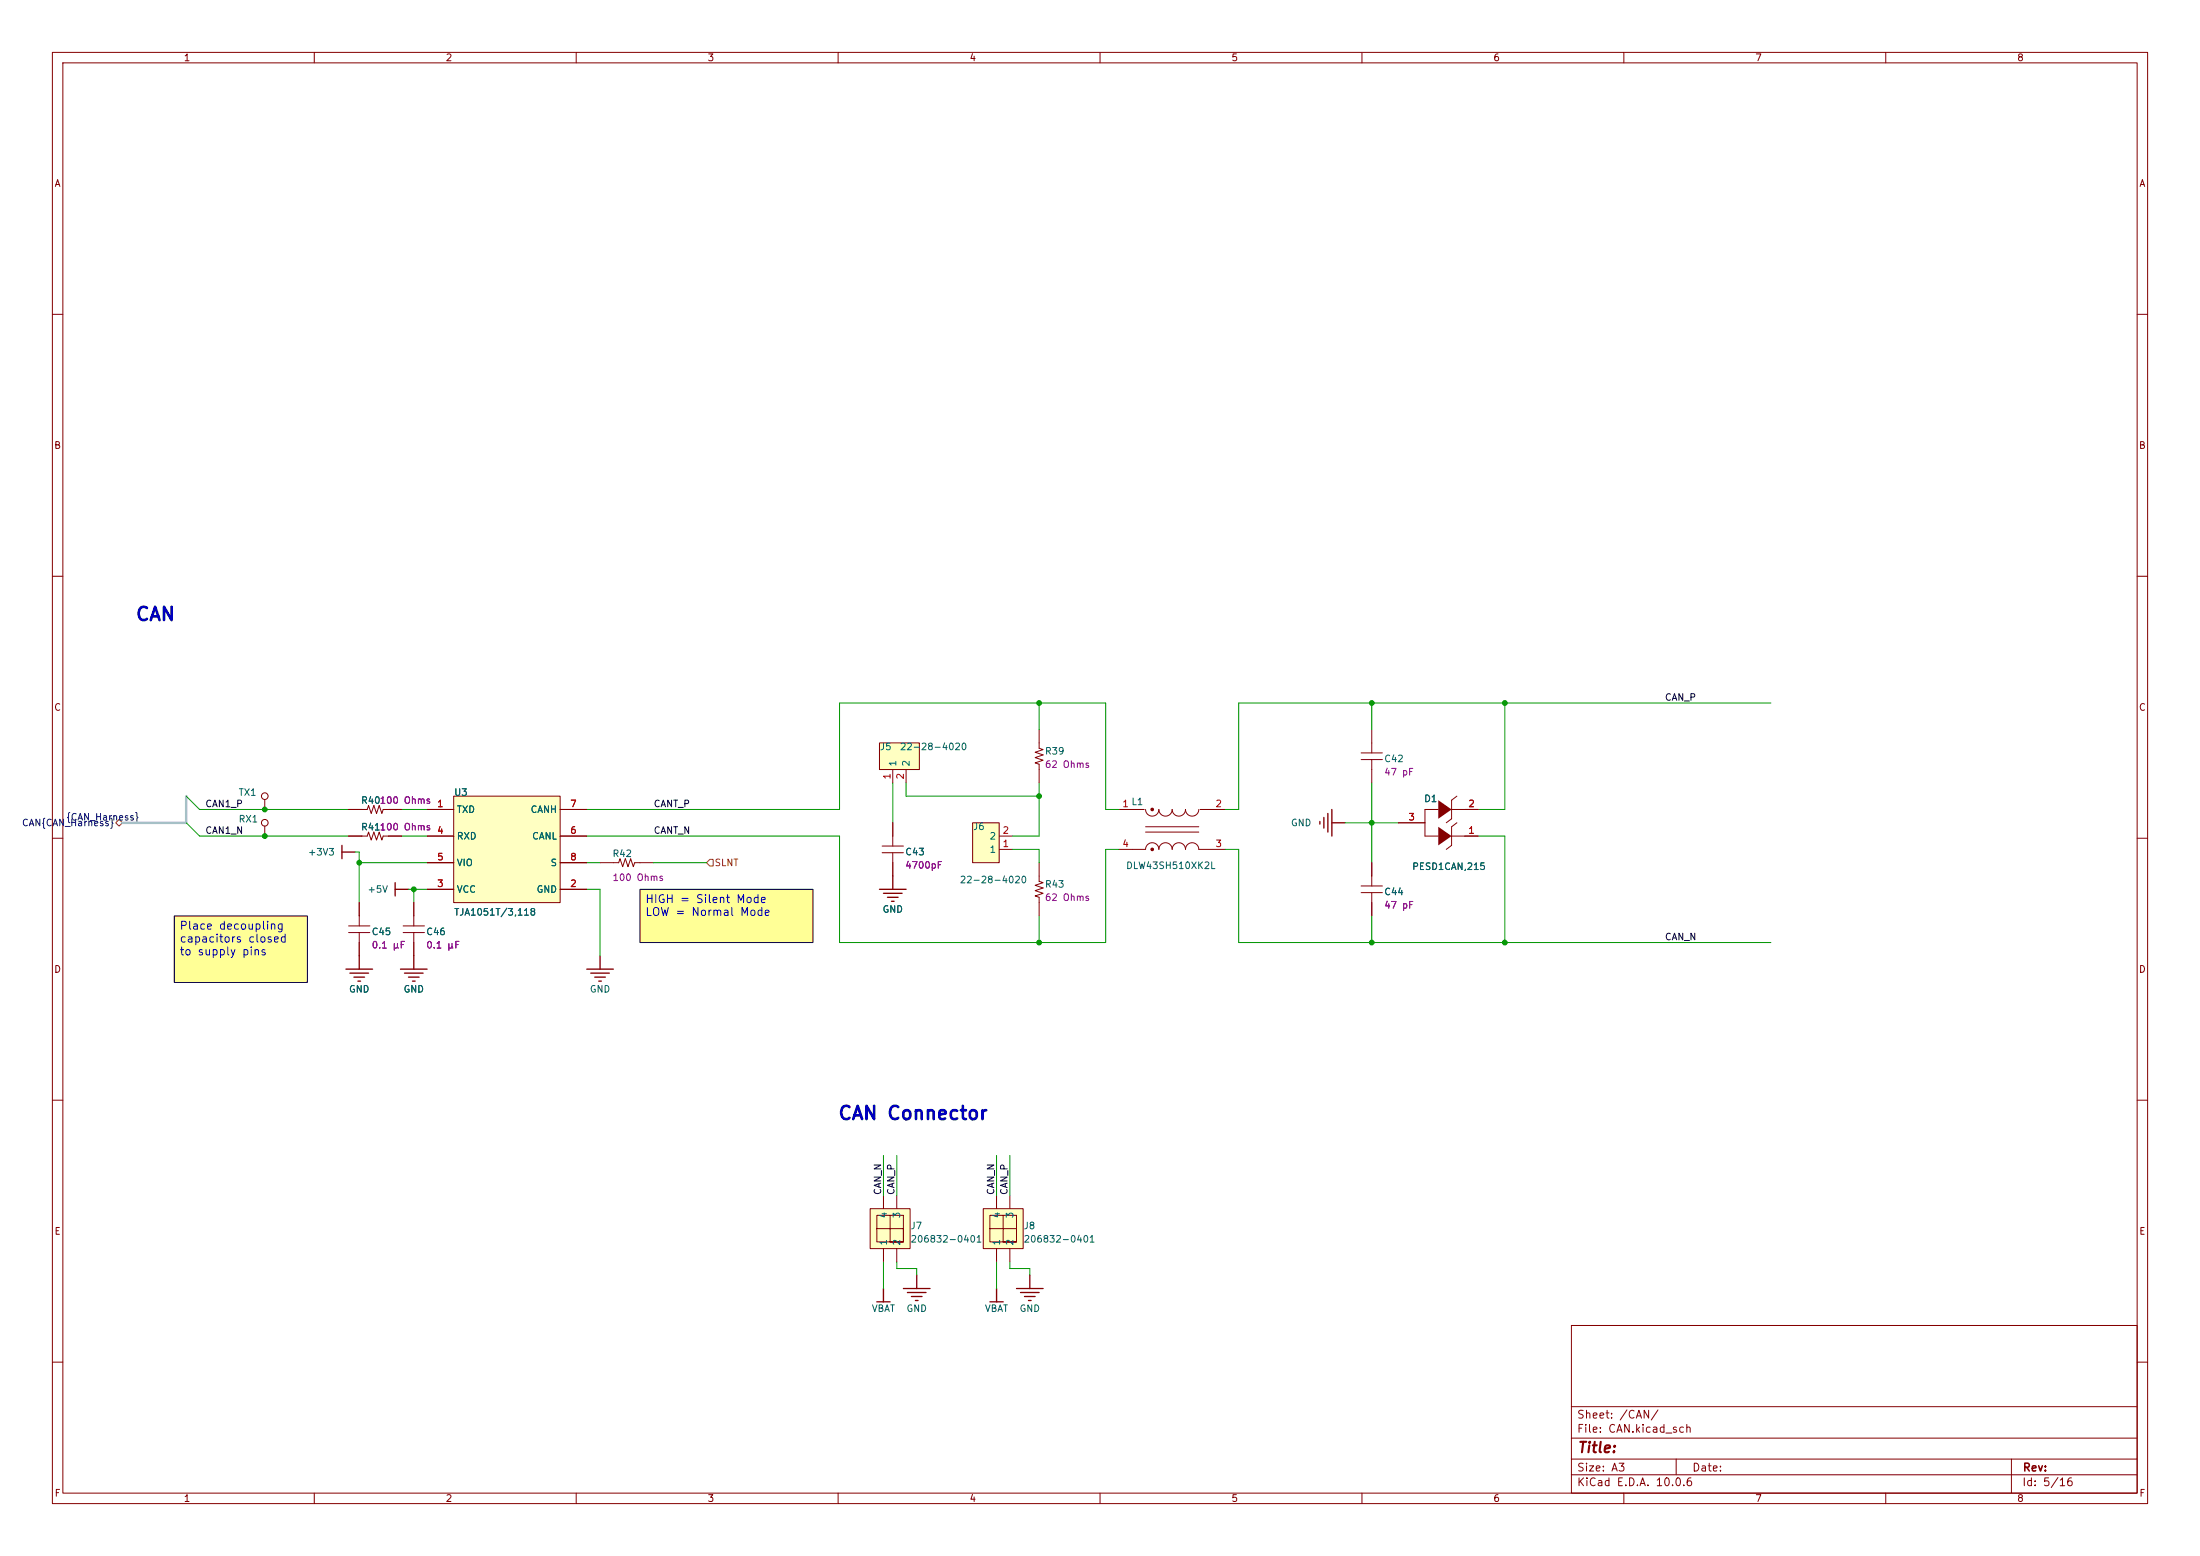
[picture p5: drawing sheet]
<svg xmlns="http://www.w3.org/2000/svg" width="420mm" height="297mm" viewBox="0 0 420 297" stroke-linecap="round" stroke-linejoin="round" font-family="sans-serif">
<g fill="none" stroke="#840000" stroke-width=".19">
<path d="M10 10h400v277h-400zM12 12h396v273h-396zM60 10v2M110 10v2M160 10v2M210 10v2M260 10v2M310 10v2M360 10v2M10 60h2M408 60h2M10 110h2"/>
<path d="M408 110h2M10 160h2M408 160h2M10 210h2M408 210h2M300 253h108v32h-108zM10 260h2M300 278.5h108M300 274.5h108M300 268.5h108M320 278.5v3M384 278.5v6.5"/>
<path d="M408 260h2M60 285v2M110 285v2M160 285v2M210 285v2M260 285v2M300 281.5h108M310 285v2M360 285v2"/>
</g>
<g fill="#ffff96">
<path d="M33.3 174.8h25.4v12.7h-25.4z"/>
<path d="M122.2 169.7h33v10.2h-33z"/>
</g>
<path d="M66 185h5.1M66.8 185.8h3.6M67.6 186.5h2M68.3 187.3h.5M68.6 182.4v2.6" fill="none" stroke="#840000" stroke-width=".25"/>
<path d="M185.7 157h5.1v7.7h-5.1z" fill="#ffffc2"/>
<path d="M185.7 157h5.1v7.7h-5.1z" fill="none" stroke="#800000" stroke-width=".19"/>
<g fill="none" stroke="#840000" stroke-width=".19">
<path d="M198.4 139.3v3.5l.7 .3-1.5 .5 1.5 .5-1.5 .5 1.5 .5-1.5 .5 .8 .3v3.5M261.9 139.3v4.4M66.5 154.5h3.6l.3-.8 .5 1.6 .5-1.6 .5 1.6 .5-1.6 .5 1.6 .3-.8h3.5M66.5 159.6h3.6l.3-.8 .5 1.6 .5-1.6 .5 1.6 .5-1.6 .5 1.6 .3-.8h3.5M190.8 159.6h2.5M213.6 154.5h4.8M218.7 154.5a1.27 1.27 0 0 0 1.3 1.3 1.27 1.27 0 0 0 1.2-1.3 1.27 1.27 0 0 0 1.3 1.3 1.27 1.27 0 0 0 1.3-1.3 1.27 1.27 0 0 0 1.2 1.3 1.27 1.27 0 0 0 1.3-1.3 1.27 1.27 0 0 0 1.3 1.3 1.27 1.27 0 0 0 1.3-1.3M218.7 157.8h10.2M218.7 158.8h10.2M229.1 154.5h4.8M259.8 145h4.1M259.8 143.7h4.1"/>
<path d="M261.9 145v4.4M66.5 178h4.1M66.5 176.7h4.1M68.6 172.3v4.4M68.6 178v4.4M77 178h4M77 176.7h4M79 172.3v4.4M79 178v4.4M114.6 164.7h3.5l.3-.8 .5 1.5 .5-1.5 .5 1.5 .5-1.5 .5 1.5 .3-.7h3.5M190.8 162.1h2.5M213.6 162.1h5.1a1.27 1.27 0 0 1 1.3-1.2 1.27 1.27 0 0 1 1.2 1.2 1.27 1.27 0 0 1 1.3-1.2 1.27 1.27 0 0 1 1.3 1.2 1.27 1.27 0 0 1 1.2-1.2 1.27 1.27 0 0 1 1.3 1.2 1.27 1.27 0 0 1 1.3-1.2 1.27 1.27 0 0 1 1.3 1.2h5"/>
</g>
<g fill="none" stroke="#840000" stroke-width=".25">
<path d="M252 156.8v.5M252.7 156v2.1M253.5 155.3v3.5M254.3 154.5v5.1M254.3 157h2.5M65.3 161.4v2.5M65.3 162.6h2.5M75.4 168.5v2.5M75.4 169.7h2.6M76.5 185h5M77.2 185.8h3.6M78 186.5h2"/>
<path d="M78.7 187.3h.5M79 182.4v2.6M172.5 245.9h5M173.2 246.7h3.6M174 247.5h2M174.8 248.2h.5M175 243.4v2.5M189 248.5h2.5M190.2 245.9v2.6M194.1 245.9h5M194.8 246.7h3.6M195.6 247.5h2"/>
<path d="M196.3 248.2h.5M196.6 243.4v2.5"/>
</g>
<g fill="#840000" stroke="#840000" stroke-width=".19">
<circle cx="220" cy="154.5" r=".25"/>
<circle cx="220" cy="162.1" r=".25"/>
</g>
<path d="M86.6 152h20.3v20.3h-20.3z" fill="#ffffc2"/>
<path d="M86.6 152h20.3v20.3h-20.3z" fill="none" stroke="#800000" stroke-width=".19"/>
<g fill="none" stroke="#840000" stroke-width=".19">
<path d="M81.5 154.5h5.1M81.5 159.6h5.1M106.9 154.5h5.1M106.9 159.6h5.1M81.5 169.7h5.1M81.5 164.7h5.1M106.9 169.7h5.1M106.9 164.7h5.1M198.4 164.7v3.5l.7 .3-1.5 .5 1.5 .5-1.5 .5 1.5 .5-1.5 .5 .8 .3v3.5M259.8 170.4h4.1M259.8 169.1h4.1M261.9 164.7v4.4"/>
<path d="M261.9 170.4v4.4"/>
</g>
<path d="M166.1 230.7h7.6v7.6h-7.6z" fill="#ffffc2"/>
<path d="M277.1 159.6h2.6M277.1 161.4l-1 .7M168.7 228.2v2.5M168.7 238.3v2.6M169.9 232h-2.5v5.1h5.1v-5.1h-2.6v5.1h2.6v-2.6h-5.1M171.2 228.2v2.5M171.2 238.3v2.6" fill="none" stroke="#840000" stroke-width=".19"/>
<path d="M166.1 230.7h7.6v7.6h-7.6z" fill="none" stroke="#800000" stroke-width=".19"/>
<path d="M167.9 169.7h5.1M168.7 170.5h3.5M169.4 171.3h2M170.2 172h.5M170.4 167.2v2.5M112 185h5.1M112.8 185.8h3.5M113.5 186.5h2.1M114.3 187.3h.5M114.6 182.4v2.6" fill="none" stroke="#840000" stroke-width=".25"/>
<path d="M274.6 157.8l2.5 1.8-2.5 1.8z" fill="#840000"/>
<path d="M277.1 156.3l-1 .7M277.1 154.5h2.6M278.1 157l-1 .8v3.6" fill="none" stroke="#840000" stroke-width=".19"/>
<path d="M274.6 152.7l2.5 1.8-2.5 1.8z" fill="#840000"/>
<g fill="none" stroke="#840000" stroke-width=".19">
<path d="M50.5 152.6v1.9M50.5 157.7v1.9M170.4 157v4.5M267 157h5M274.6 154.5h-2.6v5.1h2.6M278.1 152l-1 .7v3.6M279.7 159.6h2.5M279.7 154.5h2.5M168.4 162.8h4.1M168.4 161.5h4.1M170.4 162.8v4.4"/>
<circle cx="50.5" cy="157" r=".63"/>
<circle cx="50.5" cy="152" r=".63"/>
</g>
<path d="M167.9 141.8h7.6v5.1h-7.6z" fill="#ffffc2"/>
<path d="M167.9 141.8h7.6v5.1h-7.6z" fill="none" stroke="#800000" stroke-width=".19"/>
<path d="M170.4 146.9v2.5M173 146.9v2.5" fill="none" stroke="#840000" stroke-width=".19"/>
<path d="M167.4 248.5h2.5M168.7 245.9v2.6" fill="none" stroke="#840000" stroke-width=".25"/>
<path d="M187.7 230.7h7.6v7.6h-7.6z" fill="#ffffc2"/>
<g fill="none" stroke="#840000" stroke-width=".19">
<path d="M66.5 154.5h2.6M66.5 159.6h2.6M74.2 154.5h2.5M74.2 159.6h2.5M81.5 154.5h5.1M81.5 159.6h5.1M106.9 154.5h5.1M106.9 159.6h5.1M170.4 157v2.6M267 157h5M279.7 154.5h2.5M279.7 159.6h2.5"/>
<path d="M68.6 172.3v2.5M68.6 179.9v2.5M79 172.3v2.5M79 179.9v2.5M81.5 169.7h5.1M81.5 164.7h5.1M106.9 169.7h5.1M106.9 164.7h5.1M170.4 164.7v2.5M261.9 164.7v2.5M261.9 172.3v2.5M190.2 228.2v2.5"/>
<path d="M190.2 238.3v2.6M191.5 232h-2.5v5.1h5.1v-5.1h-2.6v5.1h2.6v-2.6h-5.1M192.8 228.2v2.5M192.8 238.3v2.6"/>
</g>
<path d="M187.7 230.7h7.6v7.6h-7.6z" fill="none" stroke="#800000" stroke-width=".19"/>
<path d="M22.1 157l.6-.6 .7 .6-.7 .7zM135.5 164h.6v1.3h-.6l-.6-.6z" fill="none" stroke="#725600" stroke-width=".19"/>
<path d="M35.6 152v5h-12.2" fill="none" stroke="#adbce7" stroke-width=".51"/>
<g fill="none" stroke="#009600" stroke-width=".19">
<path d="M198.4 134.2v5.1M261.9 134.2v5.1M287.3 134.2v20.3h-5.1M338.1 134.2h-101.6v20.3h-2.6M35.6 152l2.5 2.5h28.4M35.6 157l2.5 2.6h28.4M76.7 154.5h4.8M76.7 159.6h4.8M112 154.5h48.3v-20.3h50.8v20.3h2.5M112 159.6h48.3v20.3h50.8v-17.8h2.5M170.4 149.4v7.6M173 149.4v2.6h25.4"/>
<path d="M198.4 149.4v10.2h-5.1M256.8 157h10.2M261.9 149.4v15.3M282.2 159.6h5.1v20.3M67.8 162.6h.8v9.7M68.6 164.7h12.9M78 169.7h3.5M79 169.7v2.6M112 164.7h2.6M112 169.7h2.6v12.7M124.7 164.7h10.2M193.3 162.1h5.1v2.6"/>
<path d="M198.4 174.8v5.1M233.9 162.1h2.6v17.8h101.6M261.9 174.8v5.1M168.7 220.5v7.7M171.2 220.5v7.7M190.2 220.5v7.7M192.8 220.5v7.7M168.7 240.9v5M171.2 240.9v1.2h3.8v1.3M190.2 240.9v5M192.8 240.9v1.2h3.8v1.3"/>
</g>
<path d="M33.3 174.8h25.4v12.7h-25.4zM122.2 169.7h33v10.2h-33z" fill="none" stroke="#000" stroke-width=".19"/>
<g fill="#009600" stroke="#009600" stroke-width=".19">
<circle cx="68.6" cy="164.7" r=".46"/>
<circle cx="79" cy="169.7" r=".46"/>
<circle cx="50.5" cy="159.6" r=".46"/>
<circle cx="50.5" cy="154.5" r=".46"/>
<circle cx="287.3" cy="134.2" r=".46"/>
<circle cx="287.3" cy="179.9" r=".46"/>
<circle cx="261.9" cy="134.2" r=".46"/>
<circle cx="261.9" cy="179.9" r=".46"/>
<circle cx="261.9" cy="157" r=".46"/>
<circle cx="198.4" cy="152" r=".46"/>
<circle cx="198.4" cy="134.2" r=".46"/>
<circle cx="198.4" cy="179.9" r=".46"/>
</g>
<g font-size="2.5" fill="#0000c2">
<text x="25.7" y="119.1">CAN</text>
<text x="159.8" y="214.4">CAN Connector</text>
</g>
<text font-size="2" fill="#840000" x="301" y="277.8">Title:</text>
<g font-size="1.5" fill="#0000c2">
<text x="123.1" y="172.8">HIGH = Silent Mode</text>
<text x="34.2" y="177.8">Place decoupling</text>
<text x="123.1" y="175.2">LOW = Normal Mode</text>
<text x="34.2" y="180.3">capacitors closed</text>
<text x="34.2" y="182.7">to supply pins</text>
</g>
<g font-size="1.5" fill="#840000">
<text x="300.9" y="273.8">File: CAN.kicad_sch</text>
<text x="300.9" y="271.1">Sheet: /CAN/</text>
<text x="300.9" y="281.2">Size: A3</text>
<text x="322.9" y="281.2">Date:</text>
<text x="386" y="281.2">Rev:</text>
<text x="300.9" y="284">KiCad E.D.A. 10.0.6</text>
<text x="385.9" y="284">Id: 5/16</text>
</g>
<g font-size="1.3" fill="#840000">
<text x="35" y="12">1</text>
<text x="85" y="12">2</text>
<text x="135" y="12">3</text>
<text x="185" y="12">4</text>
<text x="235" y="12">5</text>
<text x="285" y="12">6</text>
<text x="335" y="12">7</text>
<text x="385" y="12">8</text>
<text x="10.3" y="36">A</text>
<text x="408.3" y="36">A</text>
<text x="10.2" y="86">B</text>
<text x="408.2" y="86">B</text>
<text x="10.2" y="136">C</text>
<text x="408.2" y="136">C</text>
<text x="10.2" y="186">D</text>
<text x="408.2" y="186">D</text>
<text x="10.3" y="236">E</text>
<text x="408.3" y="236">E</text>
<text x="10.3" y="286">F</text>
<text x="35" y="287">1</text>
<text x="85" y="287">2</text>
<text x="135" y="287">3</text>
<text x="185" y="287">4</text>
<text x="235" y="287">5</text>
<text x="285" y="287">6</text>
<text x="335" y="287">7</text>
<text x="385" y="287">8</text>
<text x="408.3" y="286">F</text>
</g>
<g font-size="1.3" fill="#0f0f0f">
<text x="317.7" y="134.1">CAN_P</text>
<text x="39.1" y="154.4">CAN1_P</text>
<text x="124.7" y="154.4">CANT_P</text>
<text x="39.1" y="159.5">CAN1_N</text>
<text x="124.7" y="159.5">CANT_N</text>
<text x="317.7" y="179.8">CAN_N</text>
<text x="168.5" y="228.2" transform="rotate(-90 168.5 228.2)">CAN_N</text>
<text x="171.1" y="228.2" transform="rotate(-90 171.1 228.2)">CAN_P</text>
<text x="190.1" y="228.2" transform="rotate(-90 190.1 228.2)">CAN_N</text>
<text x="192.7" y="228.2" transform="rotate(-90 192.7 228.2)">CAN_P</text>
</g>
<g font-size="1.3" fill="#006464">
<text x="167.9" y="143.5">J5</text>
<text x="171.7" y="143.5">22-28-4020</text>
<text x="171.4" y="146.4" transform="rotate(-90 171.4 146.4)">1</text>
<text x="173.9" y="146.4" transform="rotate(-90 173.9 146.4)">2</text>
<text x="199.4" y="144.3">R39</text>
<text x="264.1" y="145.8">C42</text>
<text x="45.5" y="152.2">TX1</text>
<text x="68.8" y="153.7">R40100 Ohms</text>
<text x="86.6" y="152.2">U3</text>
<text x="87.1" y="155.5">TXD</text>
<text x="101.2" y="155.5">CANH</text>
<text x="215.9" y="154">L1</text>
<text x="271.8" y="153.4">D1</text>
<text x="45.5" y="157.3">RX1</text>
<text x="68.8" y="158.8">R41100 Ohms</text>
<text x="87.1" y="160.6">RXD</text>
<text x="101.5" y="160.6">CANL</text>
<text x="185.7" y="158.7">J6</text>
<text x="188.8" y="160.6">2</text>
<text x="246.3" y="158">GND</text>
<text x="58.7" y="163.6">+3V3</text>
<text x="87.1" y="165.6">VIO</text>
<text x="105" y="165.6">S</text>
<text x="116.8" y="163.9">R42</text>
<text x="172.7" y="163.6">C43</text>
<text x="188.8" y="163.1">1</text>
<text x="214.9" y="166.2">DLW43SH510XK2L</text>
<text x="269.5" y="166.4">PESD1CAN,215</text>
<text x="70.1" y="170.7">+5V</text>
<text x="87.1" y="170.7">VCC</text>
<text x="102.3" y="170.7">GND</text>
<text x="183.1" y="168.9">22-28-4020</text>
<text x="199.4" y="169.7">R43</text>
<text x="264.1" y="171.2">C44</text>
<text x="70.9" y="178.8">C45</text>
<text x="81.3" y="178.8">C46</text>
<text x="86.6" y="175.1">TJA1051T/3,118</text>
<text x="168.4" y="174.5">GND</text>
<text x="66.5" y="189.8">GND</text>
<text x="76.9" y="189.8">GND</text>
<text x="112.5" y="189.8">GND</text>
<text x="169.6" y="232.7" transform="rotate(-90 169.6 232.7)">4</text>
<text x="172.2" y="232.7" transform="rotate(-90 172.2 232.7)">3</text>
<text x="191.2" y="232.7" transform="rotate(-90 191.2 232.7)">4</text>
<text x="193.7" y="232.7" transform="rotate(-90 193.7 232.7)">3</text>
<text x="169.6" y="237.8" transform="rotate(-90 169.6 237.8)">1</text>
<text x="172.2" y="237.8" transform="rotate(-90 172.2 237.8)">2</text>
<text x="173.7" y="234.9">J7</text>
<text x="173.7" y="237.5">206832-0401</text>
<text x="191.2" y="237.8" transform="rotate(-90 191.2 237.8)">1</text>
<text x="193.7" y="237.8" transform="rotate(-90 193.7 237.8)">2</text>
<text x="195.3" y="234.9">J8</text>
<text x="195.3" y="237.5">206832-0401</text>
<text x="166.3" y="250.7">VBAT</text>
<text x="172.9" y="250.7">GND</text>
<text x="187.9" y="250.7">VBAT</text>
<text x="194.5" y="250.7">GND</text>
</g>
<g font-size="1.3" fill="#a90000">
<text x="170.3" y="148.9" transform="rotate(-90 170.3 148.9)">1</text>
<text x="172.8" y="148.9" transform="rotate(-90 172.8 148.9)">2</text>
<text x="83.3" y="154.4">1</text>
<text x="108.7" y="154.4">7</text>
<text x="214.2" y="154.4">1</text>
<text x="231.9" y="154.4">2</text>
<text x="280.2" y="154.4">2</text>
<text x="83.3" y="159.5">4</text>
<text x="108.7" y="159.5">6</text>
<text x="191.3" y="162">1</text>
<text x="191.3" y="159.5">2</text>
<text x="214.2" y="162">4</text>
<text x="231.9" y="162">3</text>
<text x="268.8" y="156.9">3</text>
<text x="280.2" y="159.5">1</text>
<text x="83.3" y="164.5">5</text>
<text x="108.7" y="164.5">8</text>
<text x="83.3" y="169.6">3</text>
<text x="108.7" y="169.6">2</text>
</g>
<g font-size="1.3" fill="#840084">
<text x="199.4" y="146.9">62 Ohms</text>
<text x="264.1" y="148.3">47 pF</text>
<text x="172.7" y="166.1">4700pF</text>
<text x="116.8" y="168.5">100 Ohms</text>
<text x="199.4" y="172.3">62 Ohms</text>
<text x="264.1" y="173.7">47 pF</text>
<text x="70.9" y="181.3">0.1 µF</text>
<text x="81.3" y="181.3">0.1 µF</text>
</g>
<g font-size="1.3" fill="#000084">
<text x="4.1" y="158">CAN{CAN_Harness}</text>
<text x="12.5" y="156.9">{CAN_Harness}</text>
</g>
<text font-size="1.3" fill="#725600" x="136.3" y="165.6">SLNT</text>
</svg>
